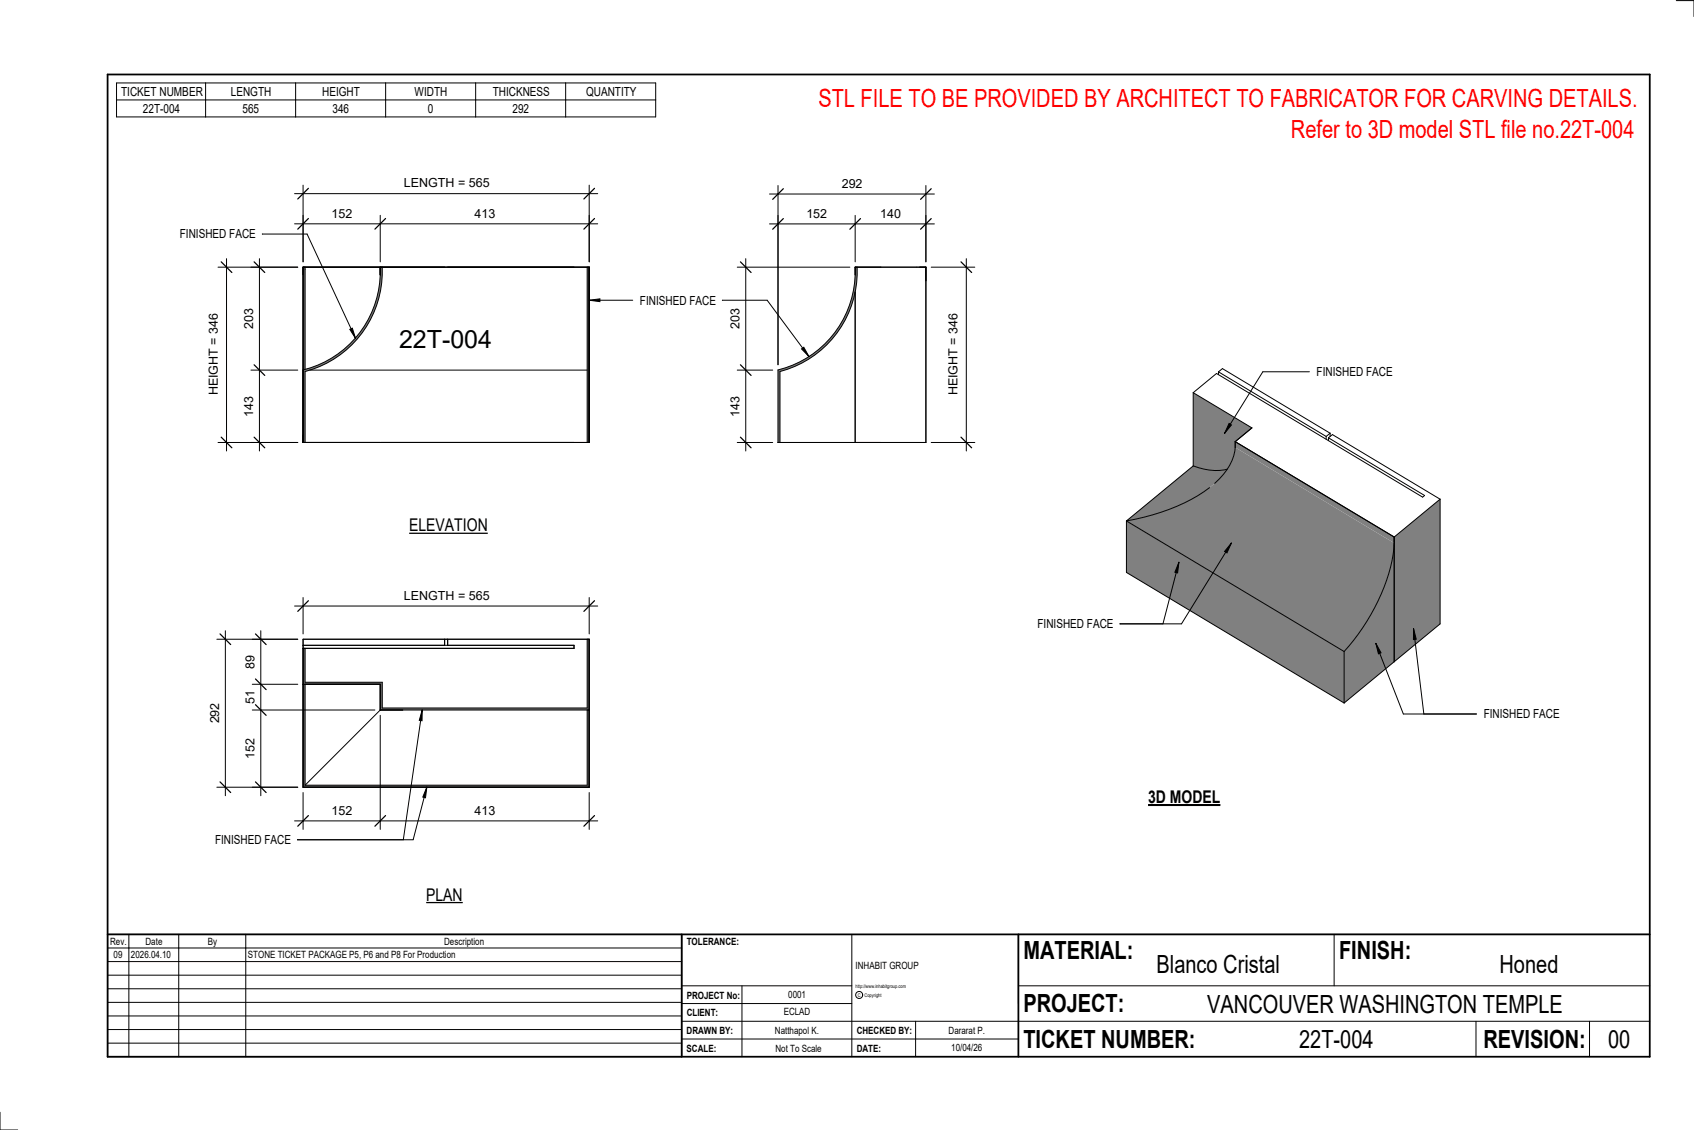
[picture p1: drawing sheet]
<svg xmlns="http://www.w3.org/2000/svg" width="914mm" height="610mm" viewBox="0 0 914 610" stroke-linecap="round" stroke-linejoin="round" font-family="sans-serif">
<g fill="#808080">
<path d="M608 281l36-30 9 3h5l4-1a67 67 0 0 1-35 23z"/>
<path d="M608 281l118 70v28l-118-70z"/>
<path d="M608 281a96 96 0 0 0 50-23l4-4a24 24 0 0 0 5-13l86 52a101 101 0 0 1-27 58z"/>
<path d="M644 212l32 19-9 7a23 23 0 0 1-5 15 30 30 0 0 1-18-2z"/>
<path d="M667 238l86 52v3l-86-52z"/>
<path d="M753 290l24-21v68l-24 20z"/>
<path d="M753 290v3zM753 293a101 101 0 0 1-27 58v28l27-22z"/>
</g>
<g fill="none" stroke="#000" stroke-width=".54">
<path d="M644 212l32 19-9 7M644 212l13-11 111 67 1-1-52-31M644 212v39M658 201l2-2 58 35M658 201l58 34M658 201v1M667 238a27 27 0 0 1-11 23M667 238l86 52M716 235v2M717 236l2-2 58 35M717 236v2M718 234l-2 1"/>
<path d="M718 234v1M644 251l9 3h5l4-1M644 251l-36 30M653 263a103 103 0 0 1-45 18M777 269v68l-51 42M777 269l-24 21M608 281v28l118 70M608 281l118 70M753 290a95 95 0 0 1-22 55l-5 6M753 290v67M726 351v28"/>
</g>
<g fill="#7c7c7c">
<path d="M164 144h1v55l-1 1z"/>
<path d="M317 144v95h1v-95zM205 144a55 55 0 0 1-41 56v39h1v-39a56 56 0 0 0 41-56z"/>
</g>
<path d="M164 144h154v95h-154zM165 144v55M205 148v-4a55 55 0 0 1-41 56M206 144a56 56 0 0 1-41 56v39M317 144v95M318 144v56M167 200h150" fill="none" stroke="#000" stroke-width=".54"/>
<path d="M462 144h1a56 56 0 0 1-42 56v39h-1v-39a55 55 0 0 0 42-56z" fill="#7c7c7c"/>
<path d="M462 144h38v95h-80v-39a55 55 0 0 0 42-56zM462 144v4M462 158v81M463 144a56 56 0 0 1-42 56v39" fill="none" stroke="#000" stroke-width=".54"/>
<g fill="#7c7c7c">
<path d="M164 369h1v55h152v-41h1v42h-154z"/>
<path d="M164 350h1v18h41v14h111v-37h1v38h-113v-14h-41z"/>
</g>
<path d="M164 345h154v80h-154zM164 348h146v2h-146M240 345v3M242 345v3M317 345v37h-111v-14h-41v-18M164 369h41M165 369v55M165 369h40M205 369v14M205 383l-40 41M205 383h113v42M317 383v41h-152" fill="none" stroke="#000" stroke-width=".54"/>
<path d="M215 175h51v15h-51z" fill="#fff"/>
<path d="M164 116v25M205 116v25M318 116v25M159 121h164" fill="none" stroke="#000" stroke-width=".54"/>
<path d="M166 118l-5 6M208 118l-6 6M321 118l-6 6" fill="none" stroke="#000" stroke-width=".67"/>
<g fill="#fff">
<path d="M179 111h11v8h-11z"/>
<path d="M256 111h11v8h-11z"/>
</g>
<path d="M164 100v41M318 100v41M159 104h164" fill="none" stroke="#000" stroke-width=".54"/>
<path d="M166 102l-5 5M321 102l-6 5" fill="none" stroke="#000" stroke-width=".67"/>
<path d="M218 95h46v8h-46z" fill="#fff"/>
<path d="M140 140v103M135 144h26M135 200h26M135 239h26" fill="none" stroke="#000" stroke-width=".54"/>
<path d="M137 141l6 6M137 197l6 6M137 236l6 6" fill="none" stroke="#000" stroke-width=".67"/>
<g fill="#fff">
<path d="M131 214h7v11h-7z"/>
<path d="M131 166h7v11h-7z"/>
</g>
<path d="M122 140v103M118 144h43M118 239h43" fill="none" stroke="#000" stroke-width=".54"/>
<path d="M119 141l6 6M119 236l6 6" fill="none" stroke="#000" stroke-width=".67"/>
<path d="M111 169h8v44h-8z" fill="#fff"/>
<path d="M420 116v81M462 116v25M500 116v25M415 121h89" fill="none" stroke="#000" stroke-width=".54"/>
<path d="M423 118l-6 6M464 118l-5 6M503 118l-6 6" fill="none" stroke="#000" stroke-width=".67"/>
<g fill="#fff">
<path d="M435 111h11v8h-11z"/>
<path d="M475 111h11v8h-11z"/>
</g>
<path d="M415 105h89M420 100v97M500 100v41" fill="none" stroke="#000" stroke-width=".54"/>
<path d="M423 102l-6 6M503 102l-6 6" fill="none" stroke="#000" stroke-width=".67"/>
<path d="M454 95h11v8h-11z" fill="#fff"/>
<path d="M522 140v103M503 144h23M503 239h23" fill="none" stroke="#000" stroke-width=".54"/>
<path d="M519 141l5 6M519 236l5 6" fill="none" stroke="#000" stroke-width=".67"/>
<path d="M511 169h7v44h-7z" fill="#fff"/>
<path d="M403 140v103M398 144h61M398 200h19M398 239h19" fill="none" stroke="#000" stroke-width=".54"/>
<path d="M400 141l5 6M400 197l5 6M400 236l5 6" fill="none" stroke="#000" stroke-width=".67"/>
<g fill="#fff">
<path d="M393 214h8v11h-8z"/>
<path d="M393 166h8v11h-8z"/>
</g>
<path d="M159 327h164M164 322v20M318 322v20" fill="none" stroke="#000" stroke-width=".54"/>
<path d="M166 324l-5 6M321 324l-6 6" fill="none" stroke="#000" stroke-width=".67"/>
<path d="M218 318h46v7h-46z" fill="#fff"/>
<path d="M136 345h25M141 340v89M136 369h25M136 383h66M136 425h25" fill="none" stroke="#000" stroke-width=".54"/>
<path d="M138 342l6 6M138 366l6 6M138 380l6 6M138 422l6 6" fill="none" stroke="#000" stroke-width=".67"/>
<g fill="#fff">
<path d="M131 398h8v11h-8z"/>
<path d="M131 372h8v8h-8z"/>
<path d="M131 353h8v8h-8z"/>
</g>
<path d="M117 345h44M122 340v89M117 425h44" fill="none" stroke="#000" stroke-width=".54"/>
<path d="M119 342l6 6M119 422l6 6" fill="none" stroke="#000" stroke-width=".67"/>
<path d="M112 379h8v11h-8z" fill="#fff"/>
<path d="M205 386v61M164 428v19M318 428v19M159 443h164" fill="none" stroke="#000" stroke-width=".54"/>
<path d="M166 440l-5 6M208 440l-6 6M321 440l-6 6" fill="none" stroke="#000" stroke-width=".67"/>
<g fill="#fff">
<path d="M256 433h11v8h-11z"/>
<path d="M179 433h11v8h-11z"/>
</g>
<g fill="none" stroke="#000" stroke-width=".54">
<path d="M905 0h9v9M460 504v66M720 504v28M891 504h-341v37M368 532h92M401 532v38M550 532h341M368 551h523M368 541h92M494 551v19M797 551v19M858 551v19"/>
<path d="M368 561h182M0 600v10h10"/>
<circle cx="464" cy="537" r="1.9"/>
</g>
<path d="M58 40h833v530h-833zM58 504h833M368 504v66M550 504v66" fill="none" stroke="#000" stroke-width=".96"/>
<g fill="#fff">
<path d="M652 534h192v15h-192z"/>
<path d="M513 562h17v6h-17z"/>
<path d="M425 533h10v6h-10z"/>
<path d="M423 543h15v6h-15z"/>
<path d="M418 553h24v6h-24z"/>
<path d="M624 513h68v15h-68z"/>
<path d="M809 513h33v15h-33z"/>
<path d="M512 553h20v6h-20z"/>
<path d="M701 553h41v15h-41z"/>
<path d="M442 45h443v16h-443z"/>
<path d="M868 553h12v15h-12z"/>
<path d="M61 512h5v6h-5z"/>
</g>
<g fill="none" stroke="#000" stroke-width=".54">
<path d="M63 45h291v18h-291zM63 54h291M111 45v18M160 45v18M208 45v18M257 45v18M305 45v18M58 504h310v66h-310zM58 519h310M58 511h310M70 504v66M96 504v66"/>
<path d="M133 504v66M58 533h310M58 526h310M58 555h310M58 548h310M58 541h310M58 563h310"/>
</g>
<path d="M221 278h42v11h-42z" fill="#fff"/>
<path d="M221 288h42" fill="none" stroke="#000" stroke-width=".69" stroke-linecap="butt"/>
<path d="M230 477h20v11h-20z" fill="#fff"/>
<path d="M230 487h20" fill="none" stroke="#000" stroke-width=".69" stroke-linecap="butt"/>
<path d="M620 424h39v12h-39z" fill="#fff"/>
<path d="M620 434h39" fill="none" stroke="#000" stroke-width="1.1" stroke-linecap="butt"/>
<path d="M697 62h187v15h-187z" fill="#fff"/>
<path d="M228 383v6h-2zM228 383l-10 70M230 425v5h-2zM230 425l-7 28h-62" fill="none" stroke="#000" stroke-width=".54"/>
<path d="M228 383v6h-2zM230 425v5h-2z" fill="#000"/>
<path d="M116 449h41v8h-41z" fill="#fff"/>
<path d="M318 162l6-1v2zM318 162h24M390 162h24l23 30M433 188l1-1 3 5z" fill="none" stroke="#000" stroke-width=".54"/>
<path d="M318 162l6-1v2zM433 188l1-1 3 5z" fill="#000"/>
<path d="M345 158h41v8h-41z" fill="#fff"/>
<path d="M142 126h24l26 57M189 178l1-1 2 6z" fill="none" stroke="#000" stroke-width=".54"/>
<path d="M189 178l1-1 2 6z" fill="#000"/>
<path d="M97 123h41v7h-41z" fill="#fff"/>
<path d="M665 293l-3 5-1-1zM665 293l-27 44h-33M636 303v6h-2zM636 303l-8 34" fill="none" stroke="#000" stroke-width=".54"/>
<path d="M665 293l-3 5-1-1zM636 303v6h-2z" fill="#000"/>
<path d="M560 333h41v7h-41z" fill="#fff"/>
<path d="M763 339l1 6h-1zM743 347l2 5-1 1z" fill="#000"/>
<path d="M763 339l1 6h-1zM763 339l6 46M743 347l2 5-1 1zM743 347l15 38h39" fill="none" stroke="#000" stroke-width=".54"/>
<path d="M801 381h40v8h-40z" fill="#fff"/>
<path d="M663 228l2 1-4 5z" fill="#000"/>
<path d="M707 201h-25l-21 33M663 228l2 1-4 5z" fill="none" stroke="#000" stroke-width=".54"/>
<path d="M711 197h40v7h-40z" fill="#fff"/>
<g font-size="13.5" fill="#f00">
<text x="442" y="58">STL FILE TO BE PROVIDED BY ARCHITECT TO FABRICATOR FOR CARVING DETAILS.</text>
<text x="697" y="75">Refer to 3D model STL file no.22T-004</text>
</g>
<g font-size="13.5">
<text x="215" y="188">22T-004</text>
<text x="552" y="517">MATERIAL:</text>
<text x="723" y="517">FINISH:</text>
<text x="624" y="525">Blanco Cristal</text>
<text x="809" y="525">Honed</text>
<text x="552" y="546">PROJECT:</text>
<text x="652" y="546">VANCOUVER WASHINGTON TEMPLE</text>
<text x="552" y="565">TICKET NUMBER:</text>
<text x="701" y="565">22T-004</text>
<text x="801" y="565">REVISION:</text>
<text x="868" y="565">00</text>
</g>
<g font-size="9.4">
<text x="221" y="287">ELEVATION</text>
<text x="620" y="433">3D MODEL</text>
<text x="230" y="486">PLAN</text>
</g>
<g font-size="6.7">
<text x="65" y="52">TICKET NUMBER</text>
<text x="125" y="52">LENGTH</text>
<text x="174" y="52">HEIGHT</text>
<text x="224" y="52">WIDTH</text>
<text x="266" y="52">THICKNESS</text>
<text x="316" y="52">QUANTITY</text>
<text x="77" y="61">22T-004</text>
<text x="131" y="61">565</text>
<text x="179" y="61">346</text>
<text x="231" y="61">0</text>
<text x="277" y="61">292</text>
<text x="218" y="101">LENGTH = 565</text>
<text x="454" y="101">292</text>
<text x="179" y="117">152</text>
<text x="256" y="117">413</text>
<text x="435" y="117">152</text>
<text x="475" y="117">140</text>
<text x="97" y="129">FINISHED FACE</text>
<text x="345" y="164">FINISHED FACE</text>
<text x="137" y="177" transform="rotate(-90 137 177)">203</text>
<text x="399" y="177" transform="rotate(-90 399 177)">203</text>
<text x="711" y="203">FINISHED FACE</text>
<text x="117" y="213" transform="rotate(-90 117 213)">HEIGHT = 346</text>
<text x="517" y="213" transform="rotate(-90 517 213)">HEIGHT = 346</text>
<text x="137" y="225" transform="rotate(-90 137 225)">143</text>
<text x="399" y="225" transform="rotate(-90 399 225)">143</text>
<text x="218" y="324">LENGTH = 565</text>
<text x="560" y="339">FINISHED FACE</text>
<text x="137" y="361" transform="rotate(-90 137 361)">89</text>
<text x="137" y="380" transform="rotate(-90 137 380)">51</text>
<text x="801" y="388">FINISHED FACE</text>
<text x="118" y="390" transform="rotate(-90 118 390)">292</text>
<text x="137" y="409" transform="rotate(-90 137 409)">152</text>
<text x="179" y="440">152</text>
<text x="256" y="440">413</text>
<text x="116" y="455">FINISHED FACE</text>
</g>
<g font-size="5.4">
<text x="59" y="510">Rev.</text>
<text x="79" y="510">Date</text>
<text x="112" y="510">By</text>
<text x="240" y="510">Description</text>
<text x="371" y="510">TOLERANCE:</text>
<text x="61" y="517">09</text>
<text x="71" y="517">2026.04.10</text>
<text x="134" y="517">STONE TICKET PACKAGE P5, P6 and P8 For Production</text>
<text x="462" y="523">INHABIT GROUP</text>
<text x="371" y="539">PROJECT No:</text>
<text x="425" y="538">0001</text>
<text x="371" y="548">CLIENT:</text>
<text x="423" y="548">ECLAD</text>
<text x="371" y="558">DRAWN BY:</text>
<text x="418" y="558">Natthapol K.</text>
<text x="462" y="558">CHECKED BY:</text>
<text x="512" y="558">Dararat P.</text>
<text x="371" y="567">SCALE:</text>
<text x="419" y="567">Not To Scale</text>
<text x="462" y="567">DATE:</text>
<text x="513" y="567">10/04/26</text>
</g>
<g font-size="2.7">
<text x="462" y="533">http://www.inhabitgroup.com</text>
<text x="463" y="538">C</text>
<text x="467" y="538">Copyright</text>
</g>
</svg>
